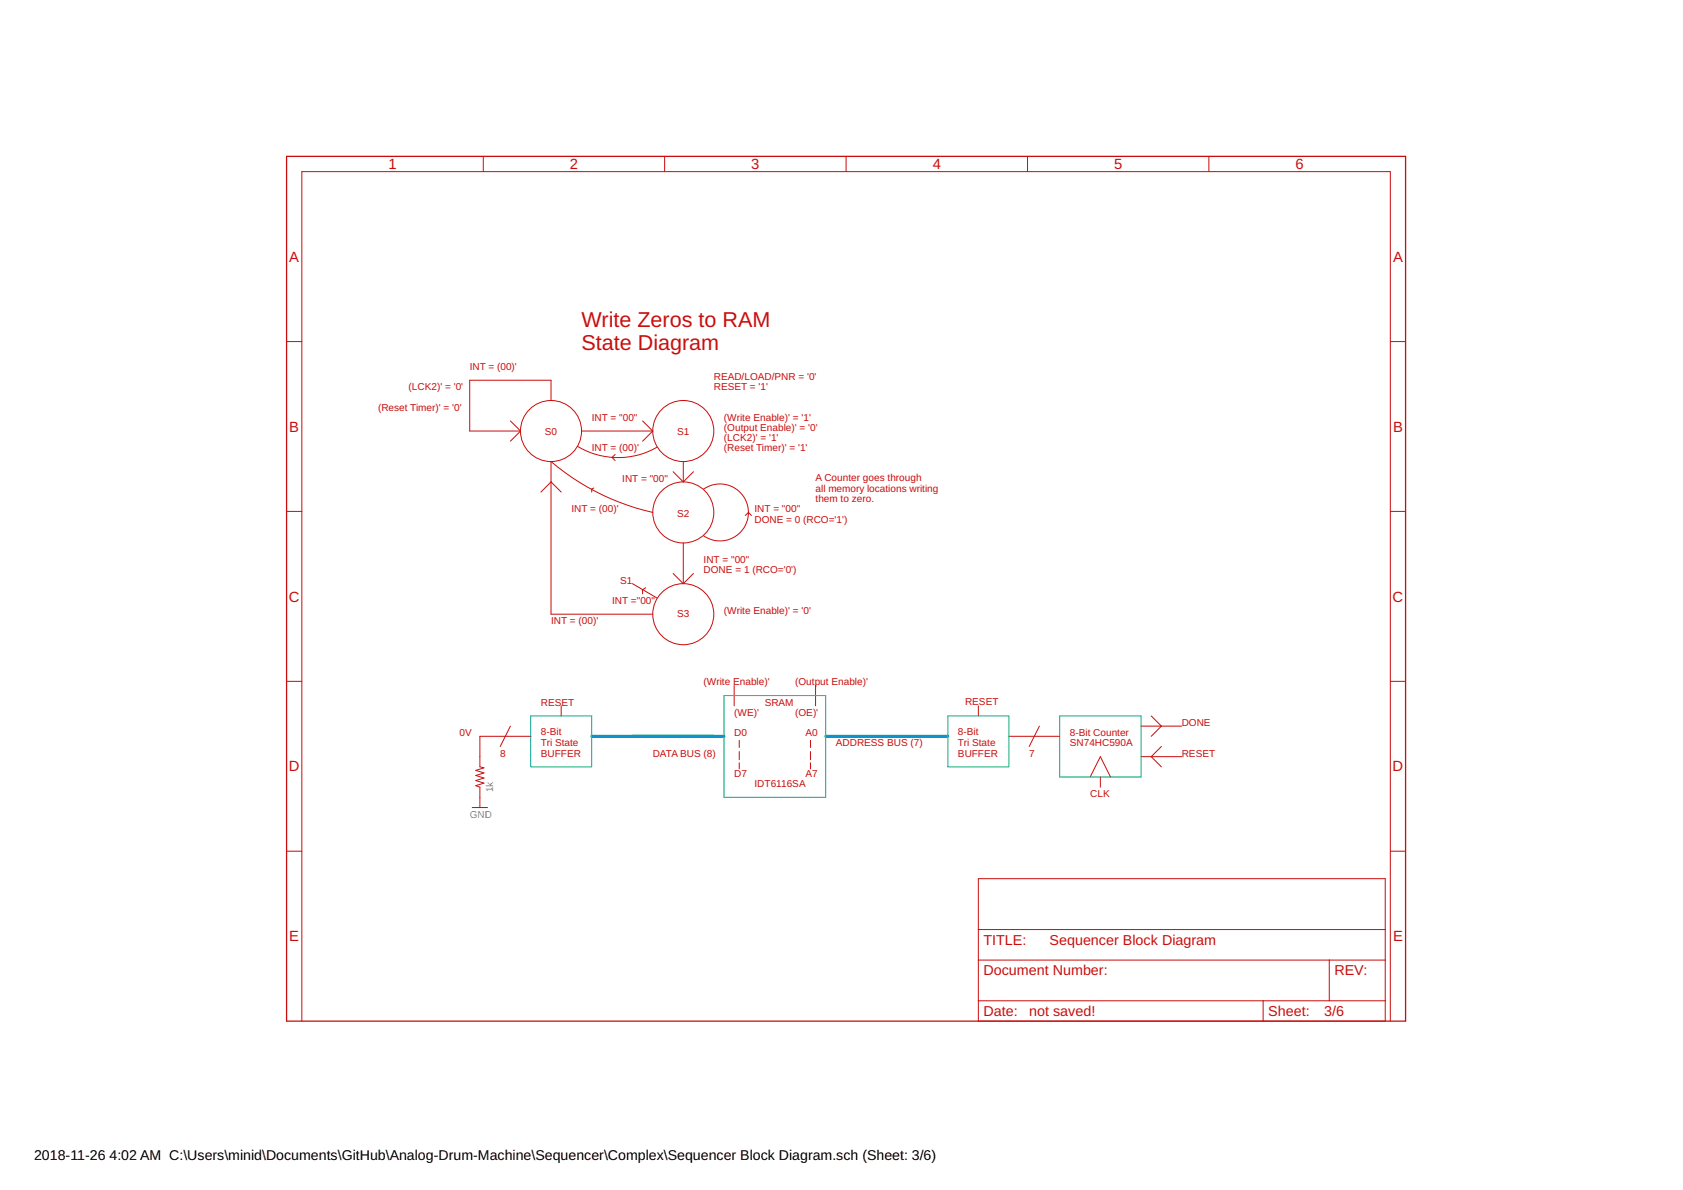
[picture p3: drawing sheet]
<svg xmlns="http://www.w3.org/2000/svg" width="420mm" height="297mm" viewBox="0 0 420 297" stroke-linecap="round" stroke-linejoin="round" font-family="sans-serif">
<g fill="none" stroke="#c90d0c" stroke-width=".25">
<path d="M120.6 39v3.8M165.9 39v3.8M211.2 39v3.8M256.5 39v3.8M301.8 39v3.8M71.5 85.3h3.9M137.6 100v-5.1h-20.3v12.7h12.7M347.1 85.3h3.8M127.4 105.1l2.6 2.5M130 107.6l-2.6 2.5M144.2 111.4a19.5 19.5 0 0 0 19.8 .3M145.2 107.6h17.8"/>
<path d="M153.6 113.4l-.8 .8 .8 .8M160.4 105.1l2.6 2.5M163 107.6l-2.6 2.5M168 117.8l2.6 2.5M170.6 115.2v5.1M173.1 117.8l-2.5 2.5M71.5 127.7h3.9M135 122.8l2.6-2.5 2.5 2.5M148.2 121.8l-.5 .3v.7M163 127.9a59.3 59.3 0 0 1-25.4-12.7v38.1h25.4M170.6 135.5v10.2M175.7 122.1a7.1 7.1 0 0 1 11.1 5.8 7.1 7.1 0 0 1-11.1 5.9"/>
<path d="M186.1 128.7l.7-.8 .8 .8M347.1 127.7h3.8M157.9 145.7l6.1 3.5M161.2 146.7l-.8 .5v1M168 143.2l2.6 2.5M173.1 143.2l-2.5 2.5M71.5 170.1h3.9M140.1 176.2v2.5M183.3 171.1v5.1M203.6 171.1v5.1M244.2 176.2v2.5M287.4 178.7l2.5 2.6-2.5 2.5"/>
<path d="M347.1 170.1h3.8M127.4 181.3l-2.5 5M132.5 183.8h-12.7v7.6l1 .3-2 .6 2 .6-2 .7 2 .6-2 .6 2 .7-2 .6 1 .4v5.1M184.6 184.8v1.8M184.6 187.6v2M184.6 190.4v1.5M202.3 184.8v1.8M202.3 187.6v2M202.3 190.4v1.5M251.9 183.8h12.7M259.5 181.3l-2.6 5M272.2 194l2.5-5.1 2.5 5.1"/>
<path d="M274.7 194v2.5M284.9 188.9h10.1M284.9 181.3h10.1M289.9 186.3l-2.5 2.6 2.5 2.5M71.5 212.5h3.9M117.9 201.6h3.8M244.2 219.3h101.6v35.6h-101.6zM347.1 212.5h3.8M244.2 239.6h101.6M244.2 232h101.6M331.9 239.6v10.2M75.4 254.9v-212.1h271.7v212.1"/>
<path d="M244.2 249.8h101.6M315.3 249.8v5.1"/>
<circle cx="137.6" cy="107.6" r="7.6"/>
<circle cx="170.6" cy="107.6" r="7.6"/>
<circle cx="170.6" cy="127.9" r="7.6"/>
<circle cx="170.6" cy="153.3" r="7.6"/>
</g>
<path d="M71.5 39h279.4v215.9h-279.4z" fill="none" stroke="#c90d0c" stroke-width=".32"/>
<path d="M147.7 183.8h33M206.1 183.8h30.5" fill="none" stroke="#0696d7" stroke-width=".76"/>
<path d="M132.5 178.7h15.2v12.7h-15.2zM180.7 173.6h25.4v25.4h-25.4zM236.6 178.7h15.3v12.7h-15.3zM264.6 178.7h20.3v15.3h-20.3z" fill="none" stroke="#0dab76" stroke-width=".25"/>
<g font-size="5.4" fill="#c90d0c">
<text x="145.2" y="81.6">Write Zeros to RAM</text>
<text x="145.2" y="87.3">State Diagram</text>
</g>
<g font-size="3.7" fill="#c90d0c">
<text x="97" y="42.2">1</text>
<text x="142.3" y="42.2">2</text>
<text x="187.6" y="42.2">3</text>
<text x="232.8" y="42.2">4</text>
<text x="278.1" y="42.2">5</text>
<text x="323.4" y="42.2">6</text>
<text x="72.2" y="65.3">A</text>
<text x="347.8" y="65.3">A</text>
<text x="72.2" y="107.7">B</text>
<text x="347.8" y="107.7">B</text>
<text x="72.1" y="150.2">C</text>
<text x="347.7" y="150.2">C</text>
<text x="72.1" y="192.6">D</text>
<text x="347.7" y="192.6">D</text>
<text x="72.2" y="235">E</text>
<text x="347.8" y="235">E</text>
</g>
<g font-size="3.6" fill="#c90d0c">
<text x="245.5" y="235.8">TITLE:</text>
<text x="262" y="235.8">Sequencer Block Diagram</text>
<text x="245.5" y="243.5">Document Number:</text>
<text x="333.1" y="243.5">REV:</text>
<text x="245.5" y="253.6">Date:</text>
<text x="256.9" y="253.6">not saved!</text>
<text x="316.6" y="253.6">Sheet:</text>
<text x="330.6" y="253.6">3/6</text>
</g>
<g font-size="3.5">
<text x="8.5" y="289.6">2018-11-26</text>
<text x="27.3" y="289.6">4:02 AM C:\Users\minid\Documents\GitHub\Analog-Drum-Machine\Sequencer\Complex\Sequencer Block Diagram.sch (Sheet: 3/6)</text>
</g>
<g font-size="2.5" fill="#c90d0c">
<text x="117.3" y="92.4">INT = (00)'</text>
<text x="178.2" y="94.9">READ/LOAD/PNR = '0'</text>
<text x="102" y="97.4">(LCK2)' = '0'</text>
<text x="178.2" y="97.4">RESET = '1'</text>
<text x="94.4" y="102.5">(Reset Timer)' = '0'</text>
<text x="147.7" y="105.1">INT = &quot;00&quot;</text>
<text x="180.7" y="105.1">(Write Enable)' = '1'</text>
<text x="180.7" y="107.6">(Output Enable)' = '0'</text>
<text x="136" y="108.6">S0</text>
<text x="147.7" y="112.7">INT = (00)'</text>
<text x="169.1" y="108.6">S1</text>
<text x="180.7" y="110.1">(LCK2)' = '1'</text>
<text x="180.7" y="112.7">(Reset Timer)' = '1'</text>
<text x="155.3" y="120.3">INT = &quot;00&quot;</text>
<text x="203.6" y="120">A Counter goes through</text>
<text x="203.6" y="122.7">all memory locations writing</text>
<text x="203.6" y="125.4">them to zero.</text>
<text x="142.7" y="127.9">INT = (00)'</text>
<text x="169.1" y="128.9">S2</text>
<text x="188.4" y="127.8">INT = &quot;00&quot;</text>
<text x="188.4" y="130.5">DONE = 0 (RCO='1')</text>
<text x="175.7" y="140.5">INT = &quot;00&quot;</text>
<text x="175.7" y="143.2">DONE = 1 (RCO='0')</text>
<text x="154.8" y="145.7">S1</text>
<text x="137.6" y="155.9">INT = (00)'</text>
<text x="152.8" y="150.8">INT =&quot;00&quot;</text>
<text x="169.1" y="154.1">S3</text>
<text x="180.7" y="153.3">(Write Enable)' = '0'</text>
<text x="175.7" y="171.1">(Write Enable)'</text>
<text x="198.5" y="171.1">(Output Enable)'</text>
<text x="135" y="176.2">RESET</text>
<text x="183.3" y="178.7">(WE)'</text>
<text x="190.9" y="176.2">SRAM</text>
<text x="198.5" y="178.7">(OE)'</text>
<text x="240.9" y="175.9">RESET</text>
<text x="114.7" y="183.8">0V</text>
<text x="135" y="183.5">8-Bit</text>
<text x="183.3" y="183.8">D0</text>
<text x="201.1" y="183.8">A0</text>
<text x="239.2" y="183.5">8-Bit</text>
<text x="267.1" y="183.8">8-Bit Counter</text>
<text x="295" y="181.2">DONE</text>
<text x="124.9" y="188.9">8</text>
<text x="135" y="186.2">Tri State</text>
<text x="135" y="188.9">BUFFER</text>
<text x="163" y="188.9">DATA BUS (8)</text>
<text x="208.7" y="186.3">ADDRESS BUS (7)</text>
<text x="239.2" y="186.2">Tri State</text>
<text x="239.2" y="188.9">BUFFER</text>
<text x="256.9" y="188.9">7</text>
<text x="267.1" y="186.3">SN74HC590A</text>
<text x="295" y="188.9">RESET</text>
<text x="183.3" y="193.9">D7</text>
<text x="188.4" y="196.5">IDT6116SA</text>
<text x="201.1" y="193.9">A7</text>
<text x="272.2" y="199">CLK</text>
</g>
<g font-size="2.5" fill="#808080">
<text x="123.1" y="197.8" transform="rotate(-90 123.1 197.8)">1k</text>
<text x="117.3" y="204.1">GND</text>
</g>
</svg>
